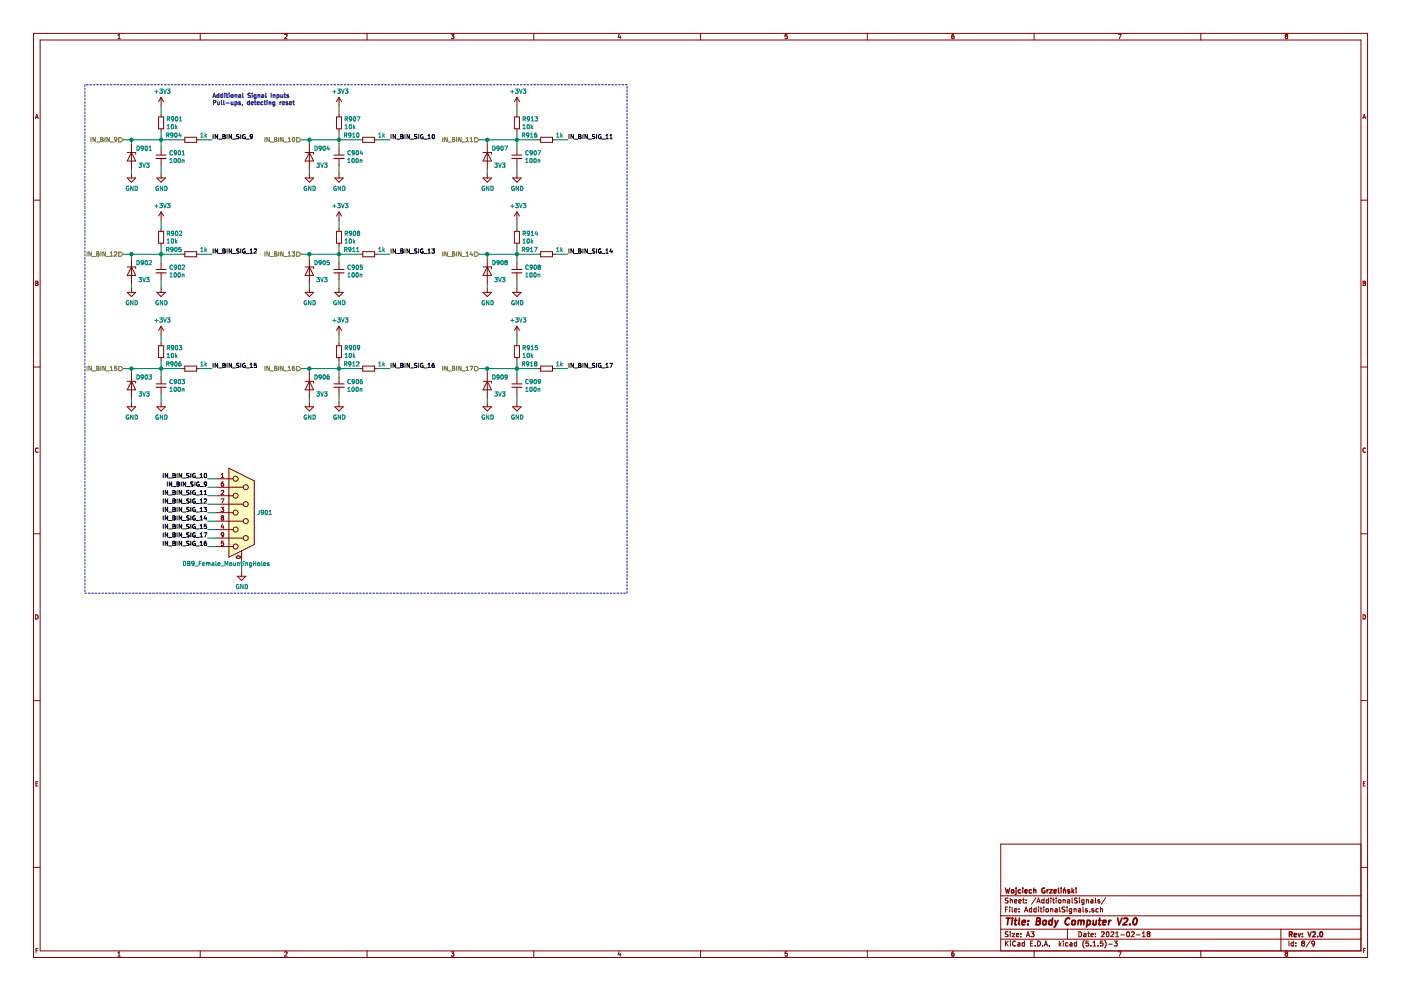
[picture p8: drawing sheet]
EESchema Schematic File Version 4
EELAYER 30 0
EELAYER END
$Descr A3 16535 11693
encoding utf-8
Sheet 9 9
Title "Body Computer V2.0"
Date "2021-02-18"
Rev "V2.0"
Comp "Wojciech Grzeliński"
Comment1 ""
Comment2 ""
Comment3 ""
Comment4 ""
$EndDescr
$Comp
L power:GND #PWR?
U 1 1
P 1900 2050
AR Path="/60EBB99E/68B73C61" Ref="#PWR?"  Part="1" 
AR Path="/61D91431/68B73C61" Ref="#PWR?"  Part="1" 
AR Path="/68B70C71/68B73C61" Ref="#PWR0905"  Part="1" 
F 0 "#PWR0905" H 1900 1800 50  0001 C CNN
F 1 "GND" H 1905 1877 50  0000 C CNN
F 2 "" H 1900 2050 50  0001 C CNN
F 3 "" H 1900 2050 50  0001 C CNN
	1    1900 2050
	1    0    0    -1  
$EndComp
$Comp
L Device:R_Small R?
U 1 1
P 2250 1650
AR Path="/5FAC00ED/68B73C67" Ref="R?"  Part="1" 
AR Path="/60EBB99E/68B73C67" Ref="R?"  Part="1" 
AR Path="/602025D1/68B73C67" Ref="R?"  Part="1" 
AR Path="/61D91431/68B73C67" Ref="R?"  Part="1" 
AR Path="/68B70C71/68B73C67" Ref="R904"  Part="1" 
F 0 "R904" V 2300 1750 50  0000 L CNN
F 1 "1k" V 2300 1450 50  0000 L CNN
F 2 "Resistor_SMD:R_0402_1005Metric" H 2250 1650 50  0001 C CNN
F 3 "~" H 2250 1650 50  0001 C CNN
	1    2250 1650
	0    -1   -1   0   
$EndComp
Wire Wire Line
	1900 1650 1900 1750
Wire Wire Line
	1900 1950 1900 2050
$Comp
L Device:C_Small C?
U 1 1
P 1900 1850
AR Path="/5FAC00ED/68B73C6F" Ref="C?"  Part="1" 
AR Path="/60EBB99E/68B73C6F" Ref="C?"  Part="1" 
AR Path="/61D91431/68B73C6F" Ref="C?"  Part="1" 
AR Path="/68B70C71/68B73C6F" Ref="C901"  Part="1" 
F 0 "C901" H 1992 1896 50  0000 L CNN
F 1 "100n" H 1992 1805 50  0000 L CNN
F 2 "Capacitor_SMD:C_0402_1005Metric" H 1900 1850 50  0001 C CNN
F 3 "~" H 1900 1850 50  0001 C CNN
	1    1900 1850
	1    0    0    -1  
$EndComp
Connection ~ 1900 1650
Wire Wire Line
	1900 1650 2150 1650
$Comp
L Device:D_Zener D?
U 1 1
P 1550 1850
AR Path="/60EBB99E/68B73C78" Ref="D?"  Part="1" 
AR Path="/61D91431/68B73C78" Ref="D?"  Part="1" 
AR Path="/68B70C71/68B73C78" Ref="D901"  Part="1" 
F 0 "D901" V 1450 2000 50  0000 C CNN
F 1 "3V3" V 1650 2000 50  0000 C CNN
F 2 "Diode_SMD:D_MiniMELF" H 1550 1850 50  0001 C CNN
F 3 "https://datasheet.lcsc.com/szlcsc/1812121407_Semtech-ZMM3V3_C8056.pdf" H 1550 1850 50  0001 C CNN
F 4 "C8056" H 1550 1850 50  0001 C CNN "LCSC"
	1    1550 1850
	0    1    1    0   
$EndComp
$Comp
L power:GND #PWR?
U 1 1
P 1550 2050
AR Path="/60EBB99E/68B73C7E" Ref="#PWR?"  Part="1" 
AR Path="/61D91431/68B73C7E" Ref="#PWR?"  Part="1" 
AR Path="/68B70C71/68B73C7E" Ref="#PWR0901"  Part="1" 
F 0 "#PWR0901" H 1550 1800 50  0001 C CNN
F 1 "GND" H 1555 1877 50  0000 C CNN
F 2 "" H 1550 2050 50  0001 C CNN
F 3 "" H 1550 2050 50  0001 C CNN
	1    1550 2050
	1    0    0    -1  
$EndComp
Wire Wire Line
	1550 1700 1550 1650
Wire Wire Line
	1550 1650 1900 1650
Wire Wire Line
	1550 2000 1550 2050
$Comp
L Device:R_Small R?
U 1 1
P 1900 1450
AR Path="/61744C84/68B73C87" Ref="R?"  Part="1" 
AR Path="/61D91431/68B73C87" Ref="R?"  Part="1" 
AR Path="/68B70C71/68B73C87" Ref="R901"  Part="1" 
F 0 "R901" H 1959 1496 50  0000 L CNN
F 1 "10k" H 1959 1405 50  0000 L CNN
F 2 "Resistor_SMD:R_0402_1005Metric" H 1900 1450 50  0001 C CNN
F 3 "~" H 1900 1450 50  0001 C CNN
	1    1900 1450
	1    0    0    -1  
$EndComp
$Comp
L power:+3V3 #PWR?
U 1 1
P 1900 1250
AR Path="/61D91431/68B73C8D" Ref="#PWR?"  Part="1" 
AR Path="/68B70C71/68B73C8D" Ref="#PWR0904"  Part="1" 
F 0 "#PWR0904" H 1900 1100 50  0001 C CNN
F 1 "+3V3" H 1915 1423 50  0000 C CNN
F 2 "" H 1900 1250 50  0001 C CNN
F 3 "" H 1900 1250 50  0001 C CNN
	1    1900 1250
	1    0    0    -1  
$EndComp
Wire Wire Line
	1900 1350 1900 1250
Wire Wire Line
	1900 1650 1900 1550
Wire Wire Line
	1550 1650 1450 1650
Connection ~ 1550 1650
Text HLabel 1450 1650 0    50   Input ~ 0
IN_BIN_9
Wire Wire Line
	2350 1650 2500 1650
Text Label 2500 1650 0    50   ~ 0
IN_BIN_SIG_9
$Comp
L power:GND #PWR?
U 1 1
P 4000 2050
AR Path="/60EBB99E/68B7F5AB" Ref="#PWR?"  Part="1" 
AR Path="/61D91431/68B7F5AB" Ref="#PWR?"  Part="1" 
AR Path="/68B70C71/68B7F5AB" Ref="#PWR0915"  Part="1" 
F 0 "#PWR0915" H 4000 1800 50  0001 C CNN
F 1 "GND" H 4005 1877 50  0000 C CNN
F 2 "" H 4000 2050 50  0001 C CNN
F 3 "" H 4000 2050 50  0001 C CNN
	1    4000 2050
	1    0    0    -1  
$EndComp
$Comp
L Device:R_Small R?
U 1 1
P 4350 1650
AR Path="/5FAC00ED/68B7F5B1" Ref="R?"  Part="1" 
AR Path="/60EBB99E/68B7F5B1" Ref="R?"  Part="1" 
AR Path="/602025D1/68B7F5B1" Ref="R?"  Part="1" 
AR Path="/61D91431/68B7F5B1" Ref="R?"  Part="1" 
AR Path="/68B70C71/68B7F5B1" Ref="R910"  Part="1" 
F 0 "R910" V 4400 1750 50  0000 L CNN
F 1 "1k" V 4400 1450 50  0000 L CNN
F 2 "Resistor_SMD:R_0402_1005Metric" H 4350 1650 50  0001 C CNN
F 3 "~" H 4350 1650 50  0001 C CNN
	1    4350 1650
	0    -1   -1   0   
$EndComp
Wire Wire Line
	4000 1650 4000 1750
Wire Wire Line
	4000 1950 4000 2050
$Comp
L Device:C_Small C?
U 1 1
P 4000 1850
AR Path="/5FAC00ED/68B7F5B9" Ref="C?"  Part="1" 
AR Path="/60EBB99E/68B7F5B9" Ref="C?"  Part="1" 
AR Path="/61D91431/68B7F5B9" Ref="C?"  Part="1" 
AR Path="/68B70C71/68B7F5B9" Ref="C904"  Part="1" 
F 0 "C904" H 4092 1896 50  0000 L CNN
F 1 "100n" H 4092 1805 50  0000 L CNN
F 2 "Capacitor_SMD:C_0402_1005Metric" H 4000 1850 50  0001 C CNN
F 3 "~" H 4000 1850 50  0001 C CNN
	1    4000 1850
	1    0    0    -1  
$EndComp
Connection ~ 4000 1650
Wire Wire Line
	4000 1650 4250 1650
$Comp
L Device:D_Zener D?
U 1 1
P 3650 1850
AR Path="/60EBB99E/68B7F5C2" Ref="D?"  Part="1" 
AR Path="/61D91431/68B7F5C2" Ref="D?"  Part="1" 
AR Path="/68B70C71/68B7F5C2" Ref="D904"  Part="1" 
F 0 "D904" V 3550 2000 50  0000 C CNN
F 1 "3V3" V 3750 2000 50  0000 C CNN
F 2 "Diode_SMD:D_MiniMELF" H 3650 1850 50  0001 C CNN
F 3 "https://datasheet.lcsc.com/szlcsc/1812121407_Semtech-ZMM3V3_C8056.pdf" H 3650 1850 50  0001 C CNN
F 4 "C8056" H 3650 1850 50  0001 C CNN "LCSC"
	1    3650 1850
	0    1    1    0   
$EndComp
$Comp
L power:GND #PWR?
U 1 1
P 3650 2050
AR Path="/60EBB99E/68B7F5C8" Ref="#PWR?"  Part="1" 
AR Path="/61D91431/68B7F5C8" Ref="#PWR?"  Part="1" 
AR Path="/68B70C71/68B7F5C8" Ref="#PWR0911"  Part="1" 
F 0 "#PWR0911" H 3650 1800 50  0001 C CNN
F 1 "GND" H 3655 1877 50  0000 C CNN
F 2 "" H 3650 2050 50  0001 C CNN
F 3 "" H 3650 2050 50  0001 C CNN
	1    3650 2050
	1    0    0    -1  
$EndComp
Wire Wire Line
	3650 1700 3650 1650
Wire Wire Line
	3650 1650 4000 1650
Wire Wire Line
	3650 2000 3650 2050
$Comp
L Device:R_Small R?
U 1 1
P 4000 1450
AR Path="/61744C84/68B7F5D1" Ref="R?"  Part="1" 
AR Path="/61D91431/68B7F5D1" Ref="R?"  Part="1" 
AR Path="/68B70C71/68B7F5D1" Ref="R907"  Part="1" 
F 0 "R907" H 4059 1496 50  0000 L CNN
F 1 "10k" H 4059 1405 50  0000 L CNN
F 2 "Resistor_SMD:R_0402_1005Metric" H 4000 1450 50  0001 C CNN
F 3 "~" H 4000 1450 50  0001 C CNN
	1    4000 1450
	1    0    0    -1  
$EndComp
$Comp
L power:+3V3 #PWR?
U 1 1
P 4000 1250
AR Path="/61D91431/68B7F5D7" Ref="#PWR?"  Part="1" 
AR Path="/68B70C71/68B7F5D7" Ref="#PWR0914"  Part="1" 
F 0 "#PWR0914" H 4000 1100 50  0001 C CNN
F 1 "+3V3" H 4015 1423 50  0000 C CNN
F 2 "" H 4000 1250 50  0001 C CNN
F 3 "" H 4000 1250 50  0001 C CNN
	1    4000 1250
	1    0    0    -1  
$EndComp
Wire Wire Line
	4000 1350 4000 1250
Wire Wire Line
	4000 1650 4000 1550
Wire Wire Line
	3650 1650 3550 1650
Connection ~ 3650 1650
Text HLabel 3550 1650 0    50   Input ~ 0
IN_BIN_10
Wire Wire Line
	4450 1650 4600 1650
Text Label 4600 1650 0    50   ~ 0
IN_BIN_SIG_10
$Comp
L power:GND #PWR?
U 1 1
P 6100 2050
AR Path="/60EBB99E/68B85387" Ref="#PWR?"  Part="1" 
AR Path="/61D91431/68B85387" Ref="#PWR?"  Part="1" 
AR Path="/68B70C71/68B85387" Ref="#PWR0924"  Part="1" 
F 0 "#PWR0924" H 6100 1800 50  0001 C CNN
F 1 "GND" H 6105 1877 50  0000 C CNN
F 2 "" H 6100 2050 50  0001 C CNN
F 3 "" H 6100 2050 50  0001 C CNN
	1    6100 2050
	1    0    0    -1  
$EndComp
$Comp
L Device:R_Small R?
U 1 1
P 6450 1650
AR Path="/5FAC00ED/68B8538D" Ref="R?"  Part="1" 
AR Path="/60EBB99E/68B8538D" Ref="R?"  Part="1" 
AR Path="/602025D1/68B8538D" Ref="R?"  Part="1" 
AR Path="/61D91431/68B8538D" Ref="R?"  Part="1" 
AR Path="/68B70C71/68B8538D" Ref="R916"  Part="1" 
F 0 "R916" V 6500 1750 50  0000 L CNN
F 1 "1k" V 6500 1450 50  0000 L CNN
F 2 "Resistor_SMD:R_0402_1005Metric" H 6450 1650 50  0001 C CNN
F 3 "~" H 6450 1650 50  0001 C CNN
	1    6450 1650
	0    -1   -1   0   
$EndComp
Wire Wire Line
	6100 1650 6100 1750
Wire Wire Line
	6100 1950 6100 2050
$Comp
L Device:C_Small C?
U 1 1
P 6100 1850
AR Path="/5FAC00ED/68B85395" Ref="C?"  Part="1" 
AR Path="/60EBB99E/68B85395" Ref="C?"  Part="1" 
AR Path="/61D91431/68B85395" Ref="C?"  Part="1" 
AR Path="/68B70C71/68B85395" Ref="C907"  Part="1" 
F 0 "C907" H 6192 1896 50  0000 L CNN
F 1 "100n" H 6192 1805 50  0000 L CNN
F 2 "Capacitor_SMD:C_0402_1005Metric" H 6100 1850 50  0001 C CNN
F 3 "~" H 6100 1850 50  0001 C CNN
	1    6100 1850
	1    0    0    -1  
$EndComp
Connection ~ 6100 1650
Wire Wire Line
	6100 1650 6350 1650
$Comp
L Device:D_Zener D?
U 1 1
P 5750 1850
AR Path="/60EBB99E/68B8539E" Ref="D?"  Part="1" 
AR Path="/61D91431/68B8539E" Ref="D?"  Part="1" 
AR Path="/68B70C71/68B8539E" Ref="D907"  Part="1" 
F 0 "D907" V 5650 2000 50  0000 C CNN
F 1 "3V3" V 5850 2000 50  0000 C CNN
F 2 "Diode_SMD:D_MiniMELF" H 5750 1850 50  0001 C CNN
F 3 "https://datasheet.lcsc.com/szlcsc/1812121407_Semtech-ZMM3V3_C8056.pdf" H 5750 1850 50  0001 C CNN
F 4 "C8056" H 5750 1850 50  0001 C CNN "LCSC"
	1    5750 1850
	0    1    1    0   
$EndComp
$Comp
L power:GND #PWR?
U 1 1
P 5750 2050
AR Path="/60EBB99E/68B853A4" Ref="#PWR?"  Part="1" 
AR Path="/61D91431/68B853A4" Ref="#PWR?"  Part="1" 
AR Path="/68B70C71/68B853A4" Ref="#PWR0920"  Part="1" 
F 0 "#PWR0920" H 5750 1800 50  0001 C CNN
F 1 "GND" H 5755 1877 50  0000 C CNN
F 2 "" H 5750 2050 50  0001 C CNN
F 3 "" H 5750 2050 50  0001 C CNN
	1    5750 2050
	1    0    0    -1  
$EndComp
Wire Wire Line
	5750 1700 5750 1650
Wire Wire Line
	5750 1650 6100 1650
Wire Wire Line
	5750 2000 5750 2050
$Comp
L Device:R_Small R?
U 1 1
P 6100 1450
AR Path="/61744C84/68B853AD" Ref="R?"  Part="1" 
AR Path="/61D91431/68B853AD" Ref="R?"  Part="1" 
AR Path="/68B70C71/68B853AD" Ref="R913"  Part="1" 
F 0 "R913" H 6159 1496 50  0000 L CNN
F 1 "10k" H 6159 1405 50  0000 L CNN
F 2 "Resistor_SMD:R_0402_1005Metric" H 6100 1450 50  0001 C CNN
F 3 "~" H 6100 1450 50  0001 C CNN
	1    6100 1450
	1    0    0    -1  
$EndComp
$Comp
L power:+3V3 #PWR?
U 1 1
P 6100 1250
AR Path="/61D91431/68B853B3" Ref="#PWR?"  Part="1" 
AR Path="/68B70C71/68B853B3" Ref="#PWR0923"  Part="1" 
F 0 "#PWR0923" H 6100 1100 50  0001 C CNN
F 1 "+3V3" H 6115 1423 50  0000 C CNN
F 2 "" H 6100 1250 50  0001 C CNN
F 3 "" H 6100 1250 50  0001 C CNN
	1    6100 1250
	1    0    0    -1  
$EndComp
Wire Wire Line
	6100 1350 6100 1250
Wire Wire Line
	6100 1650 6100 1550
Wire Wire Line
	5750 1650 5650 1650
Connection ~ 5750 1650
Text HLabel 5650 1650 0    50   Input ~ 0
IN_BIN_11
Wire Wire Line
	6550 1650 6700 1650
Text Label 6700 1650 0    50   ~ 0
IN_BIN_SIG_11
$Comp
L power:GND #PWR?
U 1 1
P 1900 3400
AR Path="/60EBB99E/68B876FD" Ref="#PWR?"  Part="1" 
AR Path="/61D91431/68B876FD" Ref="#PWR?"  Part="1" 
AR Path="/68B70C71/68B876FD" Ref="#PWR0907"  Part="1" 
F 0 "#PWR0907" H 1900 3150 50  0001 C CNN
F 1 "GND" H 1905 3227 50  0000 C CNN
F 2 "" H 1900 3400 50  0001 C CNN
F 3 "" H 1900 3400 50  0001 C CNN
	1    1900 3400
	1    0    0    -1  
$EndComp
$Comp
L Device:R_Small R?
U 1 1
P 2250 3000
AR Path="/5FAC00ED/68B87703" Ref="R?"  Part="1" 
AR Path="/60EBB99E/68B87703" Ref="R?"  Part="1" 
AR Path="/602025D1/68B87703" Ref="R?"  Part="1" 
AR Path="/61D91431/68B87703" Ref="R?"  Part="1" 
AR Path="/68B70C71/68B87703" Ref="R905"  Part="1" 
F 0 "R905" V 2300 3100 50  0000 L CNN
F 1 "1k" V 2300 2800 50  0000 L CNN
F 2 "Resistor_SMD:R_0402_1005Metric" H 2250 3000 50  0001 C CNN
F 3 "~" H 2250 3000 50  0001 C CNN
	1    2250 3000
	0    -1   -1   0   
$EndComp
Wire Wire Line
	1900 3000 1900 3100
Wire Wire Line
	1900 3300 1900 3400
$Comp
L Device:C_Small C?
U 1 1
P 1900 3200
AR Path="/5FAC00ED/68B8770B" Ref="C?"  Part="1" 
AR Path="/60EBB99E/68B8770B" Ref="C?"  Part="1" 
AR Path="/61D91431/68B8770B" Ref="C?"  Part="1" 
AR Path="/68B70C71/68B8770B" Ref="C902"  Part="1" 
F 0 "C902" H 1992 3246 50  0000 L CNN
F 1 "100n" H 1992 3155 50  0000 L CNN
F 2 "Capacitor_SMD:C_0402_1005Metric" H 1900 3200 50  0001 C CNN
F 3 "~" H 1900 3200 50  0001 C CNN
	1    1900 3200
	1    0    0    -1  
$EndComp
Connection ~ 1900 3000
Wire Wire Line
	1900 3000 2150 3000
$Comp
L Device:D_Zener D?
U 1 1
P 1550 3200
AR Path="/60EBB99E/68B87714" Ref="D?"  Part="1" 
AR Path="/61D91431/68B87714" Ref="D?"  Part="1" 
AR Path="/68B70C71/68B87714" Ref="D902"  Part="1" 
F 0 "D902" V 1450 3350 50  0000 C CNN
F 1 "3V3" V 1650 3350 50  0000 C CNN
F 2 "Diode_SMD:D_MiniMELF" H 1550 3200 50  0001 C CNN
F 3 "https://datasheet.lcsc.com/szlcsc/1812121407_Semtech-ZMM3V3_C8056.pdf" H 1550 3200 50  0001 C CNN
F 4 "C8056" H 1550 3200 50  0001 C CNN "LCSC"
	1    1550 3200
	0    1    1    0   
$EndComp
$Comp
L power:GND #PWR?
U 1 1
P 1550 3400
AR Path="/60EBB99E/68B8771A" Ref="#PWR?"  Part="1" 
AR Path="/61D91431/68B8771A" Ref="#PWR?"  Part="1" 
AR Path="/68B70C71/68B8771A" Ref="#PWR0902"  Part="1" 
F 0 "#PWR0902" H 1550 3150 50  0001 C CNN
F 1 "GND" H 1555 3227 50  0000 C CNN
F 2 "" H 1550 3400 50  0001 C CNN
F 3 "" H 1550 3400 50  0001 C CNN
	1    1550 3400
	1    0    0    -1  
$EndComp
Wire Wire Line
	1550 3050 1550 3000
Wire Wire Line
	1550 3000 1900 3000
Wire Wire Line
	1550 3350 1550 3400
$Comp
L Device:R_Small R?
U 1 1
P 1900 2800
AR Path="/61744C84/68B87723" Ref="R?"  Part="1" 
AR Path="/61D91431/68B87723" Ref="R?"  Part="1" 
AR Path="/68B70C71/68B87723" Ref="R902"  Part="1" 
F 0 "R902" H 1959 2846 50  0000 L CNN
F 1 "10k" H 1959 2755 50  0000 L CNN
F 2 "Resistor_SMD:R_0402_1005Metric" H 1900 2800 50  0001 C CNN
F 3 "~" H 1900 2800 50  0001 C CNN
	1    1900 2800
	1    0    0    -1  
$EndComp
$Comp
L power:+3V3 #PWR?
U 1 1
P 1900 2600
AR Path="/61D91431/68B87729" Ref="#PWR?"  Part="1" 
AR Path="/68B70C71/68B87729" Ref="#PWR0906"  Part="1" 
F 0 "#PWR0906" H 1900 2450 50  0001 C CNN
F 1 "+3V3" H 1915 2773 50  0000 C CNN
F 2 "" H 1900 2600 50  0001 C CNN
F 3 "" H 1900 2600 50  0001 C CNN
	1    1900 2600
	1    0    0    -1  
$EndComp
Wire Wire Line
	1900 2700 1900 2600
Wire Wire Line
	1900 3000 1900 2900
Wire Wire Line
	1550 3000 1450 3000
Connection ~ 1550 3000
Text HLabel 1450 3000 0    50   Input ~ 0
IN_BIN_12
Wire Wire Line
	2350 3000 2500 3000
Text Label 2500 3000 0    50   ~ 0
IN_BIN_SIG_12
$Comp
L power:GND #PWR?
U 1 1
P 4000 3400
AR Path="/60EBB99E/68B89BF9" Ref="#PWR?"  Part="1" 
AR Path="/61D91431/68B89BF9" Ref="#PWR?"  Part="1" 
AR Path="/68B70C71/68B89BF9" Ref="#PWR0917"  Part="1" 
F 0 "#PWR0917" H 4000 3150 50  0001 C CNN
F 1 "GND" H 4005 3227 50  0000 C CNN
F 2 "" H 4000 3400 50  0001 C CNN
F 3 "" H 4000 3400 50  0001 C CNN
	1    4000 3400
	1    0    0    -1  
$EndComp
$Comp
L Device:R_Small R?
U 1 1
P 4350 3000
AR Path="/5FAC00ED/68B89BFF" Ref="R?"  Part="1" 
AR Path="/60EBB99E/68B89BFF" Ref="R?"  Part="1" 
AR Path="/602025D1/68B89BFF" Ref="R?"  Part="1" 
AR Path="/61D91431/68B89BFF" Ref="R?"  Part="1" 
AR Path="/68B70C71/68B89BFF" Ref="R911"  Part="1" 
F 0 "R911" V 4400 3100 50  0000 L CNN
F 1 "1k" V 4400 2800 50  0000 L CNN
F 2 "Resistor_SMD:R_0402_1005Metric" H 4350 3000 50  0001 C CNN
F 3 "~" H 4350 3000 50  0001 C CNN
	1    4350 3000
	0    -1   -1   0   
$EndComp
Wire Wire Line
	4000 3000 4000 3100
Wire Wire Line
	4000 3300 4000 3400
$Comp
L Device:C_Small C?
U 1 1
P 4000 3200
AR Path="/5FAC00ED/68B89C07" Ref="C?"  Part="1" 
AR Path="/60EBB99E/68B89C07" Ref="C?"  Part="1" 
AR Path="/61D91431/68B89C07" Ref="C?"  Part="1" 
AR Path="/68B70C71/68B89C07" Ref="C905"  Part="1" 
F 0 "C905" H 4092 3246 50  0000 L CNN
F 1 "100n" H 4092 3155 50  0000 L CNN
F 2 "Capacitor_SMD:C_0402_1005Metric" H 4000 3200 50  0001 C CNN
F 3 "~" H 4000 3200 50  0001 C CNN
	1    4000 3200
	1    0    0    -1  
$EndComp
Connection ~ 4000 3000
Wire Wire Line
	4000 3000 4250 3000
$Comp
L Device:D_Zener D?
U 1 1
P 3650 3200
AR Path="/60EBB99E/68B89C10" Ref="D?"  Part="1" 
AR Path="/61D91431/68B89C10" Ref="D?"  Part="1" 
AR Path="/68B70C71/68B89C10" Ref="D905"  Part="1" 
F 0 "D905" V 3550 3350 50  0000 C CNN
F 1 "3V3" V 3750 3350 50  0000 C CNN
F 2 "Diode_SMD:D_MiniMELF" H 3650 3200 50  0001 C CNN
F 3 "https://datasheet.lcsc.com/szlcsc/1812121407_Semtech-ZMM3V3_C8056.pdf" H 3650 3200 50  0001 C CNN
F 4 "C8056" H 3650 3200 50  0001 C CNN "LCSC"
	1    3650 3200
	0    1    1    0   
$EndComp
$Comp
L power:GND #PWR?
U 1 1
P 3650 3400
AR Path="/60EBB99E/68B89C16" Ref="#PWR?"  Part="1" 
AR Path="/61D91431/68B89C16" Ref="#PWR?"  Part="1" 
AR Path="/68B70C71/68B89C16" Ref="#PWR0912"  Part="1" 
F 0 "#PWR0912" H 3650 3150 50  0001 C CNN
F 1 "GND" H 3655 3227 50  0000 C CNN
F 2 "" H 3650 3400 50  0001 C CNN
F 3 "" H 3650 3400 50  0001 C CNN
	1    3650 3400
	1    0    0    -1  
$EndComp
Wire Wire Line
	3650 3050 3650 3000
Wire Wire Line
	3650 3000 4000 3000
Wire Wire Line
	3650 3350 3650 3400
$Comp
L Device:R_Small R?
U 1 1
P 4000 2800
AR Path="/61744C84/68B89C1F" Ref="R?"  Part="1" 
AR Path="/61D91431/68B89C1F" Ref="R?"  Part="1" 
AR Path="/68B70C71/68B89C1F" Ref="R908"  Part="1" 
F 0 "R908" H 4059 2846 50  0000 L CNN
F 1 "10k" H 4059 2755 50  0000 L CNN
F 2 "Resistor_SMD:R_0402_1005Metric" H 4000 2800 50  0001 C CNN
F 3 "~" H 4000 2800 50  0001 C CNN
	1    4000 2800
	1    0    0    -1  
$EndComp
$Comp
L power:+3V3 #PWR?
U 1 1
P 4000 2600
AR Path="/61D91431/68B89C25" Ref="#PWR?"  Part="1" 
AR Path="/68B70C71/68B89C25" Ref="#PWR0916"  Part="1" 
F 0 "#PWR0916" H 4000 2450 50  0001 C CNN
F 1 "+3V3" H 4015 2773 50  0000 C CNN
F 2 "" H 4000 2600 50  0001 C CNN
F 3 "" H 4000 2600 50  0001 C CNN
	1    4000 2600
	1    0    0    -1  
$EndComp
Wire Wire Line
	4000 2700 4000 2600
Wire Wire Line
	4000 3000 4000 2900
Wire Wire Line
	3650 3000 3550 3000
Connection ~ 3650 3000
Text HLabel 3550 3000 0    50   Input ~ 0
IN_BIN_13
Wire Wire Line
	4450 3000 4600 3000
Text Label 4600 3000 0    50   ~ 0
IN_BIN_SIG_13
$Comp
L power:GND #PWR?
U 1 1
P 6100 3400
AR Path="/60EBB99E/68B8C677" Ref="#PWR?"  Part="1" 
AR Path="/61D91431/68B8C677" Ref="#PWR?"  Part="1" 
AR Path="/68B70C71/68B8C677" Ref="#PWR0926"  Part="1" 
F 0 "#PWR0926" H 6100 3150 50  0001 C CNN
F 1 "GND" H 6105 3227 50  0000 C CNN
F 2 "" H 6100 3400 50  0001 C CNN
F 3 "" H 6100 3400 50  0001 C CNN
	1    6100 3400
	1    0    0    -1  
$EndComp
$Comp
L Device:R_Small R?
U 1 1
P 6450 3000
AR Path="/5FAC00ED/68B8C67D" Ref="R?"  Part="1" 
AR Path="/60EBB99E/68B8C67D" Ref="R?"  Part="1" 
AR Path="/602025D1/68B8C67D" Ref="R?"  Part="1" 
AR Path="/61D91431/68B8C67D" Ref="R?"  Part="1" 
AR Path="/68B70C71/68B8C67D" Ref="R917"  Part="1" 
F 0 "R917" V 6500 3100 50  0000 L CNN
F 1 "1k" V 6500 2800 50  0000 L CNN
F 2 "Resistor_SMD:R_0402_1005Metric" H 6450 3000 50  0001 C CNN
F 3 "~" H 6450 3000 50  0001 C CNN
	1    6450 3000
	0    -1   -1   0   
$EndComp
Wire Wire Line
	6100 3000 6100 3100
Wire Wire Line
	6100 3300 6100 3400
$Comp
L Device:C_Small C?
U 1 1
P 6100 3200
AR Path="/5FAC00ED/68B8C685" Ref="C?"  Part="1" 
AR Path="/60EBB99E/68B8C685" Ref="C?"  Part="1" 
AR Path="/61D91431/68B8C685" Ref="C?"  Part="1" 
AR Path="/68B70C71/68B8C685" Ref="C908"  Part="1" 
F 0 "C908" H 6192 3246 50  0000 L CNN
F 1 "100n" H 6192 3155 50  0000 L CNN
F 2 "Capacitor_SMD:C_0402_1005Metric" H 6100 3200 50  0001 C CNN
F 3 "~" H 6100 3200 50  0001 C CNN
	1    6100 3200
	1    0    0    -1  
$EndComp
Connection ~ 6100 3000
Wire Wire Line
	6100 3000 6350 3000
$Comp
L Device:D_Zener D?
U 1 1
P 5750 3200
AR Path="/60EBB99E/68B8C68E" Ref="D?"  Part="1" 
AR Path="/61D91431/68B8C68E" Ref="D?"  Part="1" 
AR Path="/68B70C71/68B8C68E" Ref="D908"  Part="1" 
F 0 "D908" V 5650 3350 50  0000 C CNN
F 1 "3V3" V 5850 3350 50  0000 C CNN
F 2 "Diode_SMD:D_MiniMELF" H 5750 3200 50  0001 C CNN
F 3 "https://datasheet.lcsc.com/szlcsc/1812121407_Semtech-ZMM3V3_C8056.pdf" H 5750 3200 50  0001 C CNN
F 4 "C8056" H 5750 3200 50  0001 C CNN "LCSC"
	1    5750 3200
	0    1    1    0   
$EndComp
$Comp
L power:GND #PWR?
U 1 1
P 5750 3400
AR Path="/60EBB99E/68B8C694" Ref="#PWR?"  Part="1" 
AR Path="/61D91431/68B8C694" Ref="#PWR?"  Part="1" 
AR Path="/68B70C71/68B8C694" Ref="#PWR0921"  Part="1" 
F 0 "#PWR0921" H 5750 3150 50  0001 C CNN
F 1 "GND" H 5755 3227 50  0000 C CNN
F 2 "" H 5750 3400 50  0001 C CNN
F 3 "" H 5750 3400 50  0001 C CNN
	1    5750 3400
	1    0    0    -1  
$EndComp
Wire Wire Line
	5750 3050 5750 3000
Wire Wire Line
	5750 3000 6100 3000
Wire Wire Line
	5750 3350 5750 3400
$Comp
L Device:R_Small R?
U 1 1
P 6100 2800
AR Path="/61744C84/68B8C69D" Ref="R?"  Part="1" 
AR Path="/61D91431/68B8C69D" Ref="R?"  Part="1" 
AR Path="/68B70C71/68B8C69D" Ref="R914"  Part="1" 
F 0 "R914" H 6159 2846 50  0000 L CNN
F 1 "10k" H 6159 2755 50  0000 L CNN
F 2 "Resistor_SMD:R_0402_1005Metric" H 6100 2800 50  0001 C CNN
F 3 "~" H 6100 2800 50  0001 C CNN
	1    6100 2800
	1    0    0    -1  
$EndComp
$Comp
L power:+3V3 #PWR?
U 1 1
P 6100 2600
AR Path="/61D91431/68B8C6A3" Ref="#PWR?"  Part="1" 
AR Path="/68B70C71/68B8C6A3" Ref="#PWR0925"  Part="1" 
F 0 "#PWR0925" H 6100 2450 50  0001 C CNN
F 1 "+3V3" H 6115 2773 50  0000 C CNN
F 2 "" H 6100 2600 50  0001 C CNN
F 3 "" H 6100 2600 50  0001 C CNN
	1    6100 2600
	1    0    0    -1  
$EndComp
Wire Wire Line
	6100 2700 6100 2600
Wire Wire Line
	6100 3000 6100 2900
Wire Wire Line
	5750 3000 5650 3000
Connection ~ 5750 3000
Text HLabel 5650 3000 0    50   Input ~ 0
IN_BIN_14
Wire Wire Line
	6550 3000 6700 3000
Text Label 6700 3000 0    50   ~ 0
IN_BIN_SIG_14
$Comp
L power:GND #PWR?
U 1 1
P 1900 4750
AR Path="/60EBB99E/68B91DD5" Ref="#PWR?"  Part="1" 
AR Path="/61D91431/68B91DD5" Ref="#PWR?"  Part="1" 
AR Path="/68B70C71/68B91DD5" Ref="#PWR0909"  Part="1" 
F 0 "#PWR0909" H 1900 4500 50  0001 C CNN
F 1 "GND" H 1905 4577 50  0000 C CNN
F 2 "" H 1900 4750 50  0001 C CNN
F 3 "" H 1900 4750 50  0001 C CNN
	1    1900 4750
	1    0    0    -1  
$EndComp
$Comp
L Device:R_Small R?
U 1 1
P 2250 4350
AR Path="/5FAC00ED/68B91DDB" Ref="R?"  Part="1" 
AR Path="/60EBB99E/68B91DDB" Ref="R?"  Part="1" 
AR Path="/602025D1/68B91DDB" Ref="R?"  Part="1" 
AR Path="/61D91431/68B91DDB" Ref="R?"  Part="1" 
AR Path="/68B70C71/68B91DDB" Ref="R906"  Part="1" 
F 0 "R906" V 2300 4450 50  0000 L CNN
F 1 "1k" V 2300 4150 50  0000 L CNN
F 2 "Resistor_SMD:R_0402_1005Metric" H 2250 4350 50  0001 C CNN
F 3 "~" H 2250 4350 50  0001 C CNN
	1    2250 4350
	0    -1   -1   0   
$EndComp
Wire Wire Line
	1900 4350 1900 4450
Wire Wire Line
	1900 4650 1900 4750
$Comp
L Device:C_Small C?
U 1 1
P 1900 4550
AR Path="/5FAC00ED/68B91DE3" Ref="C?"  Part="1" 
AR Path="/60EBB99E/68B91DE3" Ref="C?"  Part="1" 
AR Path="/61D91431/68B91DE3" Ref="C?"  Part="1" 
AR Path="/68B70C71/68B91DE3" Ref="C903"  Part="1" 
F 0 "C903" H 1992 4596 50  0000 L CNN
F 1 "100n" H 1992 4505 50  0000 L CNN
F 2 "Capacitor_SMD:C_0402_1005Metric" H 1900 4550 50  0001 C CNN
F 3 "~" H 1900 4550 50  0001 C CNN
	1    1900 4550
	1    0    0    -1  
$EndComp
Connection ~ 1900 4350
Wire Wire Line
	1900 4350 2150 4350
$Comp
L Device:D_Zener D?
U 1 1
P 1550 4550
AR Path="/60EBB99E/68B91DEC" Ref="D?"  Part="1" 
AR Path="/61D91431/68B91DEC" Ref="D?"  Part="1" 
AR Path="/68B70C71/68B91DEC" Ref="D903"  Part="1" 
F 0 "D903" V 1450 4700 50  0000 C CNN
F 1 "3V3" V 1650 4700 50  0000 C CNN
F 2 "Diode_SMD:D_MiniMELF" H 1550 4550 50  0001 C CNN
F 3 "https://datasheet.lcsc.com/szlcsc/1812121407_Semtech-ZMM3V3_C8056.pdf" H 1550 4550 50  0001 C CNN
F 4 "C8056" H 1550 4550 50  0001 C CNN "LCSC"
	1    1550 4550
	0    1    1    0   
$EndComp
$Comp
L power:GND #PWR?
U 1 1
P 1550 4750
AR Path="/60EBB99E/68B91DF2" Ref="#PWR?"  Part="1" 
AR Path="/61D91431/68B91DF2" Ref="#PWR?"  Part="1" 
AR Path="/68B70C71/68B91DF2" Ref="#PWR0903"  Part="1" 
F 0 "#PWR0903" H 1550 4500 50  0001 C CNN
F 1 "GND" H 1555 4577 50  0000 C CNN
F 2 "" H 1550 4750 50  0001 C CNN
F 3 "" H 1550 4750 50  0001 C CNN
	1    1550 4750
	1    0    0    -1  
$EndComp
Wire Wire Line
	1550 4400 1550 4350
Wire Wire Line
	1550 4350 1900 4350
Wire Wire Line
	1550 4700 1550 4750
$Comp
L Device:R_Small R?
U 1 1
P 1900 4150
AR Path="/61744C84/68B91DFB" Ref="R?"  Part="1" 
AR Path="/61D91431/68B91DFB" Ref="R?"  Part="1" 
AR Path="/68B70C71/68B91DFB" Ref="R903"  Part="1" 
F 0 "R903" H 1959 4196 50  0000 L CNN
F 1 "10k" H 1959 4105 50  0000 L CNN
F 2 "Resistor_SMD:R_0402_1005Metric" H 1900 4150 50  0001 C CNN
F 3 "~" H 1900 4150 50  0001 C CNN
	1    1900 4150
	1    0    0    -1  
$EndComp
$Comp
L power:+3V3 #PWR?
U 1 1
P 1900 3950
AR Path="/61D91431/68B91E01" Ref="#PWR?"  Part="1" 
AR Path="/68B70C71/68B91E01" Ref="#PWR0908"  Part="1" 
F 0 "#PWR0908" H 1900 3800 50  0001 C CNN
F 1 "+3V3" H 1915 4123 50  0000 C CNN
F 2 "" H 1900 3950 50  0001 C CNN
F 3 "" H 1900 3950 50  0001 C CNN
	1    1900 3950
	1    0    0    -1  
$EndComp
Wire Wire Line
	1900 4050 1900 3950
Wire Wire Line
	1900 4350 1900 4250
Wire Wire Line
	1550 4350 1450 4350
Connection ~ 1550 4350
Text HLabel 1450 4350 0    50   Input ~ 0
IN_BIN_15
Wire Wire Line
	2350 4350 2500 4350
Text Label 2500 4350 0    50   ~ 0
IN_BIN_SIG_15
$Comp
L power:GND #PWR?
U 1 1
P 4000 4750
AR Path="/60EBB99E/68B959CB" Ref="#PWR?"  Part="1" 
AR Path="/61D91431/68B959CB" Ref="#PWR?"  Part="1" 
AR Path="/68B70C71/68B959CB" Ref="#PWR0919"  Part="1" 
F 0 "#PWR0919" H 4000 4500 50  0001 C CNN
F 1 "GND" H 4005 4577 50  0000 C CNN
F 2 "" H 4000 4750 50  0001 C CNN
F 3 "" H 4000 4750 50  0001 C CNN
	1    4000 4750
	1    0    0    -1  
$EndComp
$Comp
L Device:R_Small R?
U 1 1
P 4350 4350
AR Path="/5FAC00ED/68B959D1" Ref="R?"  Part="1" 
AR Path="/60EBB99E/68B959D1" Ref="R?"  Part="1" 
AR Path="/602025D1/68B959D1" Ref="R?"  Part="1" 
AR Path="/61D91431/68B959D1" Ref="R?"  Part="1" 
AR Path="/68B70C71/68B959D1" Ref="R912"  Part="1" 
F 0 "R912" V 4400 4450 50  0000 L CNN
F 1 "1k" V 4400 4150 50  0000 L CNN
F 2 "Resistor_SMD:R_0402_1005Metric" H 4350 4350 50  0001 C CNN
F 3 "~" H 4350 4350 50  0001 C CNN
	1    4350 4350
	0    -1   -1   0   
$EndComp
Wire Wire Line
	4000 4350 4000 4450
Wire Wire Line
	4000 4650 4000 4750
$Comp
L Device:C_Small C?
U 1 1
P 4000 4550
AR Path="/5FAC00ED/68B959D9" Ref="C?"  Part="1" 
AR Path="/60EBB99E/68B959D9" Ref="C?"  Part="1" 
AR Path="/61D91431/68B959D9" Ref="C?"  Part="1" 
AR Path="/68B70C71/68B959D9" Ref="C906"  Part="1" 
F 0 "C906" H 4092 4596 50  0000 L CNN
F 1 "100n" H 4092 4505 50  0000 L CNN
F 2 "Capacitor_SMD:C_0402_1005Metric" H 4000 4550 50  0001 C CNN
F 3 "~" H 4000 4550 50  0001 C CNN
	1    4000 4550
	1    0    0    -1  
$EndComp
Connection ~ 4000 4350
Wire Wire Line
	4000 4350 4250 4350
$Comp
L Device:D_Zener D?
U 1 1
P 3650 4550
AR Path="/60EBB99E/68B959E2" Ref="D?"  Part="1" 
AR Path="/61D91431/68B959E2" Ref="D?"  Part="1" 
AR Path="/68B70C71/68B959E2" Ref="D906"  Part="1" 
F 0 "D906" V 3550 4700 50  0000 C CNN
F 1 "3V3" V 3750 4700 50  0000 C CNN
F 2 "Diode_SMD:D_MiniMELF" H 3650 4550 50  0001 C CNN
F 3 "https://datasheet.lcsc.com/szlcsc/1812121407_Semtech-ZMM3V3_C8056.pdf" H 3650 4550 50  0001 C CNN
F 4 "C8056" H 3650 4550 50  0001 C CNN "LCSC"
	1    3650 4550
	0    1    1    0   
$EndComp
$Comp
L power:GND #PWR?
U 1 1
P 3650 4750
AR Path="/60EBB99E/68B959E8" Ref="#PWR?"  Part="1" 
AR Path="/61D91431/68B959E8" Ref="#PWR?"  Part="1" 
AR Path="/68B70C71/68B959E8" Ref="#PWR0913"  Part="1" 
F 0 "#PWR0913" H 3650 4500 50  0001 C CNN
F 1 "GND" H 3655 4577 50  0000 C CNN
F 2 "" H 3650 4750 50  0001 C CNN
F 3 "" H 3650 4750 50  0001 C CNN
	1    3650 4750
	1    0    0    -1  
$EndComp
Wire Wire Line
	3650 4400 3650 4350
Wire Wire Line
	3650 4350 4000 4350
Wire Wire Line
	3650 4700 3650 4750
$Comp
L Device:R_Small R?
U 1 1
P 4000 4150
AR Path="/61744C84/68B959F1" Ref="R?"  Part="1" 
AR Path="/61D91431/68B959F1" Ref="R?"  Part="1" 
AR Path="/68B70C71/68B959F1" Ref="R909"  Part="1" 
F 0 "R909" H 4059 4196 50  0000 L CNN
F 1 "10k" H 4059 4105 50  0000 L CNN
F 2 "Resistor_SMD:R_0402_1005Metric" H 4000 4150 50  0001 C CNN
F 3 "~" H 4000 4150 50  0001 C CNN
	1    4000 4150
	1    0    0    -1  
$EndComp
$Comp
L power:+3V3 #PWR?
U 1 1
P 4000 3950
AR Path="/61D91431/68B959F7" Ref="#PWR?"  Part="1" 
AR Path="/68B70C71/68B959F7" Ref="#PWR0918"  Part="1" 
F 0 "#PWR0918" H 4000 3800 50  0001 C CNN
F 1 "+3V3" H 4015 4123 50  0000 C CNN
F 2 "" H 4000 3950 50  0001 C CNN
F 3 "" H 4000 3950 50  0001 C CNN
	1    4000 3950
	1    0    0    -1  
$EndComp
Wire Wire Line
	4000 4050 4000 3950
Wire Wire Line
	4000 4350 4000 4250
Wire Wire Line
	3650 4350 3550 4350
Connection ~ 3650 4350
Text HLabel 3550 4350 0    50   Input ~ 0
IN_BIN_16
Wire Wire Line
	4450 4350 4600 4350
Text Label 4600 4350 0    50   ~ 0
IN_BIN_SIG_16
$Comp
L power:GND #PWR?
U 1 1
P 6100 4750
AR Path="/60EBB99E/68B9972F" Ref="#PWR?"  Part="1" 
AR Path="/61D91431/68B9972F" Ref="#PWR?"  Part="1" 
AR Path="/68B70C71/68B9972F" Ref="#PWR0928"  Part="1" 
F 0 "#PWR0928" H 6100 4500 50  0001 C CNN
F 1 "GND" H 6105 4577 50  0000 C CNN
F 2 "" H 6100 4750 50  0001 C CNN
F 3 "" H 6100 4750 50  0001 C CNN
	1    6100 4750
	1    0    0    -1  
$EndComp
$Comp
L Device:R_Small R?
U 1 1
P 6450 4350
AR Path="/5FAC00ED/68B99735" Ref="R?"  Part="1" 
AR Path="/60EBB99E/68B99735" Ref="R?"  Part="1" 
AR Path="/602025D1/68B99735" Ref="R?"  Part="1" 
AR Path="/61D91431/68B99735" Ref="R?"  Part="1" 
AR Path="/68B70C71/68B99735" Ref="R918"  Part="1" 
F 0 "R918" V 6500 4450 50  0000 L CNN
F 1 "1k" V 6500 4150 50  0000 L CNN
F 2 "Resistor_SMD:R_0402_1005Metric" H 6450 4350 50  0001 C CNN
F 3 "~" H 6450 4350 50  0001 C CNN
	1    6450 4350
	0    -1   -1   0   
$EndComp
Wire Wire Line
	6100 4350 6100 4450
Wire Wire Line
	6100 4650 6100 4750
$Comp
L Device:C_Small C?
U 1 1
P 6100 4550
AR Path="/5FAC00ED/68B9973D" Ref="C?"  Part="1" 
AR Path="/60EBB99E/68B9973D" Ref="C?"  Part="1" 
AR Path="/61D91431/68B9973D" Ref="C?"  Part="1" 
AR Path="/68B70C71/68B9973D" Ref="C909"  Part="1" 
F 0 "C909" H 6192 4596 50  0000 L CNN
F 1 "100n" H 6192 4505 50  0000 L CNN
F 2 "Capacitor_SMD:C_0402_1005Metric" H 6100 4550 50  0001 C CNN
F 3 "~" H 6100 4550 50  0001 C CNN
	1    6100 4550
	1    0    0    -1  
$EndComp
Connection ~ 6100 4350
Wire Wire Line
	6100 4350 6350 4350
$Comp
L Device:D_Zener D?
U 1 1
P 5750 4550
AR Path="/60EBB99E/68B99746" Ref="D?"  Part="1" 
AR Path="/61D91431/68B99746" Ref="D?"  Part="1" 
AR Path="/68B70C71/68B99746" Ref="D909"  Part="1" 
F 0 "D909" V 5650 4700 50  0000 C CNN
F 1 "3V3" V 5850 4700 50  0000 C CNN
F 2 "Diode_SMD:D_MiniMELF" H 5750 4550 50  0001 C CNN
F 3 "https://datasheet.lcsc.com/szlcsc/1812121407_Semtech-ZMM3V3_C8056.pdf" H 5750 4550 50  0001 C CNN
F 4 "C8056" H 5750 4550 50  0001 C CNN "LCSC"
	1    5750 4550
	0    1    1    0   
$EndComp
$Comp
L power:GND #PWR?
U 1 1
P 5750 4750
AR Path="/60EBB99E/68B9974C" Ref="#PWR?"  Part="1" 
AR Path="/61D91431/68B9974C" Ref="#PWR?"  Part="1" 
AR Path="/68B70C71/68B9974C" Ref="#PWR0922"  Part="1" 
F 0 "#PWR0922" H 5750 4500 50  0001 C CNN
F 1 "GND" H 5755 4577 50  0000 C CNN
F 2 "" H 5750 4750 50  0001 C CNN
F 3 "" H 5750 4750 50  0001 C CNN
	1    5750 4750
	1    0    0    -1  
$EndComp
Wire Wire Line
	5750 4400 5750 4350
Wire Wire Line
	5750 4350 6100 4350
Wire Wire Line
	5750 4700 5750 4750
$Comp
L Device:R_Small R?
U 1 1
P 6100 4150
AR Path="/61744C84/68B99755" Ref="R?"  Part="1" 
AR Path="/61D91431/68B99755" Ref="R?"  Part="1" 
AR Path="/68B70C71/68B99755" Ref="R915"  Part="1" 
F 0 "R915" H 6159 4196 50  0000 L CNN
F 1 "10k" H 6159 4105 50  0000 L CNN
F 2 "Resistor_SMD:R_0402_1005Metric" H 6100 4150 50  0001 C CNN
F 3 "~" H 6100 4150 50  0001 C CNN
	1    6100 4150
	1    0    0    -1  
$EndComp
$Comp
L power:+3V3 #PWR?
U 1 1
P 6100 3950
AR Path="/61D91431/68B9975B" Ref="#PWR?"  Part="1" 
AR Path="/68B70C71/68B9975B" Ref="#PWR0927"  Part="1" 
F 0 "#PWR0927" H 6100 3800 50  0001 C CNN
F 1 "+3V3" H 6115 4123 50  0000 C CNN
F 2 "" H 6100 3950 50  0001 C CNN
F 3 "" H 6100 3950 50  0001 C CNN
	1    6100 3950
	1    0    0    -1  
$EndComp
Wire Wire Line
	6100 4050 6100 3950
Wire Wire Line
	6100 4350 6100 4250
Wire Wire Line
	5750 4350 5650 4350
Connection ~ 5750 4350
Text HLabel 5650 4350 0    50   Input ~ 0
IN_BIN_17
Wire Wire Line
	6550 4350 6700 4350
Text Label 6700 4350 0    50   ~ 0
IN_BIN_SIG_17
$Comp
L Connector:DB9_Female_MountingHoles J?
U 1 1
P 2850 6050
AR Path="/61744C84/68BA6D7F" Ref="J?"  Part="1" 
AR Path="/61D91431/68BA6D7F" Ref="J?"  Part="1" 
AR Path="/634E5A89/68BA6D7F" Ref="J?"  Part="1" 
AR Path="/68B70C71/68BA6D7F" Ref="J901"  Part="1" 
F 0 "J901" H 3030 6052 50  0000 L CNN
F 1 "DB9_Female_MountingHoles" H 2150 5450 50  0000 L CNN
F 2 "Connector_Dsub:DSUB-9_Female_Horizontal_P2.77x2.84mm_EdgePinOffset7.70mm_Housed_MountingHolesOffset9.12mm" H 2850 6050 50  0001 C CNN
F 3 "https://pl.aliexpress.com/item/32972036701.html?spm=a2g0s.9042311.0.0.6c0e4c4d9D3RB7" H 2850 6050 50  0001 C CNN
	1    2850 6050
	1    0    0    -1  
$EndComp
Wire Wire Line
	2550 5650 2450 5650
Wire Wire Line
	2550 5750 2450 5750
Wire Wire Line
	2550 5850 2450 5850
Wire Wire Line
	2550 5950 2450 5950
Wire Wire Line
	2550 6050 2450 6050
Wire Wire Line
	2550 6150 2450 6150
$Comp
L power:GND #PWR?
U 1 1
P 2850 6750
AR Path="/634E5A89/68BA6D91" Ref="#PWR?"  Part="1" 
AR Path="/68B70C71/68BA6D91" Ref="#PWR0910"  Part="1" 
F 0 "#PWR0910" H 2850 6500 50  0001 C CNN
F 1 "GND" H 2855 6577 50  0000 C CNN
F 2 "" H 2850 6750 50  0001 C CNN
F 3 "" H 2850 6750 50  0001 C CNN
	1    2850 6750
	1    0    0    -1  
$EndComp
Wire Wire Line
	2850 6650 2850 6750
Text Label 2450 5750 2    50   ~ 0
IN_BIN_SIG_9
Text Label 2450 5650 2    50   ~ 0
IN_BIN_SIG_10
Text Label 2450 5850 2    50   ~ 0
IN_BIN_SIG_11
Text Label 2450 5950 2    50   ~ 0
IN_BIN_SIG_12
Text Label 2450 6050 2    50   ~ 0
IN_BIN_SIG_13
Text Label 2450 6150 2    50   ~ 0
IN_BIN_SIG_14
Wire Wire Line
	2550 6250 2450 6250
Text Label 2450 6250 2    50   ~ 0
IN_BIN_SIG_15
Wire Wire Line
	2550 6350 2450 6350
Text Label 2450 6450 2    50   ~ 0
IN_BIN_SIG_16
Wire Wire Line
	2550 6450 2450 6450
Text Label 2450 6350 2    50   ~ 0
IN_BIN_SIG_17
Text Notes 2500 1250 0    50   ~ 10
Additional Signal Inputs\nPull-ups, detecting reset
Wire Notes Line
	1000 1000 1000 7000
Wire Notes Line
	1000 7000 7400 7000
Wire Notes Line
	7400 7000 7400 1000
Wire Notes Line
	7400 1000 1000 1000
$EndSCHEMATC
